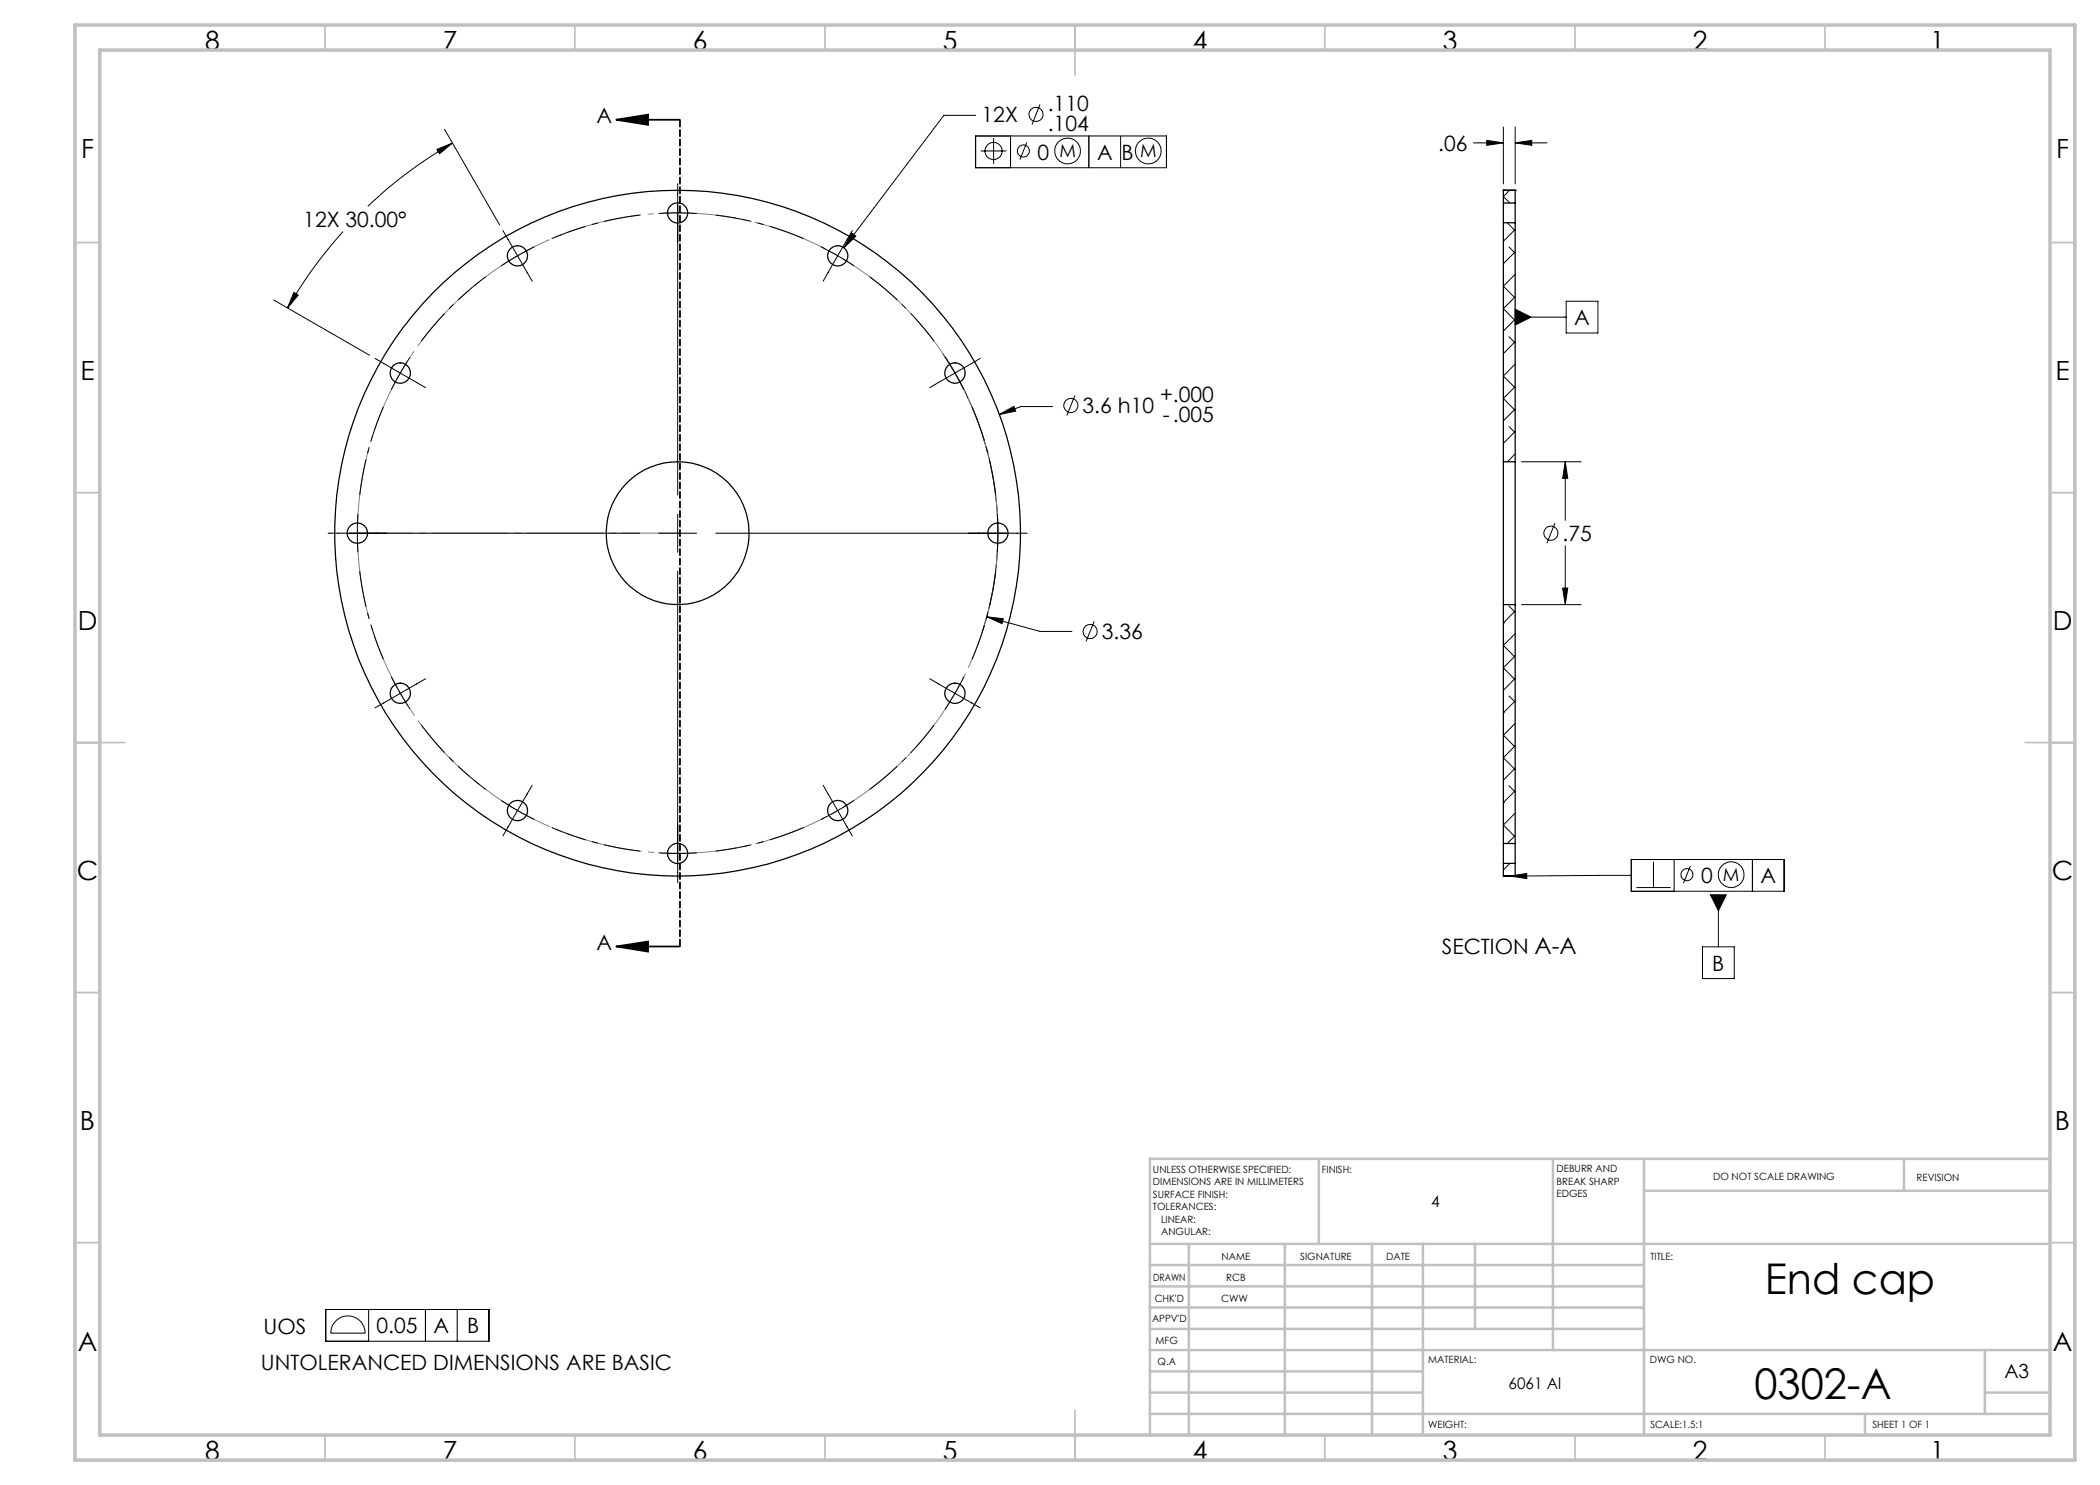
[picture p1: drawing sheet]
<svg xmlns="http://www.w3.org/2000/svg" width="420mm" height="297mm" viewBox="0 0 420 297" stroke-linecap="round" stroke-linejoin="round" font-family="sans-serif">
<g fill="none" stroke="#000" stroke-width=".2">
<path d="M87.4 29.9l3.1-1.3-2.6 2.2zM88.9 25.9l11 19.1M90.5 28.6a90.9 90.9 0 0 0-16.9 12.7M135.5 36.8v62.2M195.1 23.1h-6.3l-20 26.5M195.1 27.2h38.2v6.3h-38.2zM196.1 30.2h5.2M198.7 27.6v5.2M202.1 27.2v6.3M205.4 28.5l-1.4 3.4M208 20.9l-1.6 4M217.8 27.2v6.3"/>
<path d="M224.1 27.2v6.3M294.7 28.6h6M297.4 28.1l3.3 .5-3.3 .5zM300.7 25.4v11.4M301.9 38.1l-1.2 1.2 1.3 1.3M303 28.6l3.4-.5v1zM303 25.4v11.4M303 28.6h6.4M58.8 58.5l.9 .5-2.2 2.6zM68.6 46.3a88.7 88.7 0 0 0-11.1 15.3M100.6 46.1l2.9 5M103.5 51.1l-3.2 2.1"/>
<path d="M103.5 51.1l2.9 5.1M106.9 49.4l-3.4 1.7M131.7 42.7l2.9-.1 4.7 .1M164.2 49.4l3.3 1.7M167.5 51.1l3.3 2.1M167.5 51.1l-2.9 5.1M170.4 46.6l.8 .6-2.4 2.4zM170.5 46.1l-3 5M301.4 44.6l1.6 1.5M301.8 49.4l1.2 1.3M303 45.9l-2.3 2.4M303 50.4l-2.3 2.3"/>
<path d="M303 54.9l-2.3 2.4 2.2 2.2M303 59.4l-2.3 2.3 2.3 2.4M54.8 60l19.1 11M75 71.7l5 2.9M80 74.6l-1.8 3.4M80 74.6l5.1 2.9M82.1 71.4l-2.1 3.2M188.6 70.7a64 64 0 0 1 7.8 55.7M189 71.4l2.2 3.6 1.6 3M196 71.7l-10.1 5.8M215 79.1l-1.6 4M301.8 67.3l1.2 1.3"/>
<path d="M303 63.4h10.2M303 63.8l-2.3 2.4M303 68.3l-2.3 2.4M303 72.8l-2.3 2.4 2.2 2.2M303 77.3l-2.3 2.4 2.3 2.4M303 61.8l3.2 1.6-3.2 1.6zM313.2 60.3h6.4v6.3h-6.4zM199.8 82.9l3-1.6 .3 .9zM210.5 81.3h-6.3l-4.4 1.6M301.8 85.3l1.2 1.3M303 81.8l-2.3 2.4M303 86.3l-2.3 2.4"/>
<path d="M303 90.8l-1.5 1.6M304.3 92.4h11.9M313.1 92.4l.4 3.3h-1zM313.1 92.4v11.7M65.6 106.6h62.3M71.6 102.8l-.1 2.4 .1 5.3M131.7 106.6h7.6M135.5 102.8v7.7M135.5 114.3v62.2M143.2 106.6h62.2M199.5 102.8l.1 2.4-.1 5.3M311 104.6l-1.6 4.1"/>
<path d="M312.5 117.6h1l-.4 3.3zM313.1 109.1v11.8M78.2 135.3l1.8 3.4M80 138.7l2.1 3.2M80 138.7l-5 2.9M85.1 135.7l-5.1 3M185.9 135.7l10.1 5.9M192.8 135.3l-1.6 3-2.2 3.6M197.3 123.4l3.4 .4-.3 .9zM197.3 123.4l10.7 2.9h6.4M218.8 124.3l-1.6 4M300.7 124.6h.1"/>
<path d="M301.8 139.2l1.2 1.2M301.8 121.2l1.2 1.3M303 122.2l-2.3 2.4M303 126.7l-2.3 2.4 2.2 2.2M303 131.2l-2.3 2.4 2.3 2.4M303 135.7l-2.3 2.4M304.3 120.9h11.9M106.4 157.1l-2.9 5M164.6 157.1l2.9 5M300.7 142.6h.1M301.8 157.2l1.2 1.2M303 140.2l-2.3 2.4"/>
<path d="M303 144.7l-2.3 2.3 2.2 2.3M303 149.2l-2.3 2.3 2.3 2.4M303 153.6l-2.3 2.4M303 158.1l-2.3 2.4M100.3 160.1l3.2 2M103.5 162.1l3.4 1.8M103.5 162.1l-2.9 5.1M131.7 170.6l1.9 .1 5.7-.1M167.5 162.1l-3.3 1.8M167.5 162.1l3 5.1M170.8 160.1l-3.3 2M300.7 160.5h.1"/>
<path d="M301.8 175.1l.1 .1M302 172.7l-1.3 1.3M302 175.2l3.3-.5 .1 1zM303 162.6l-2.3 2.4 2.2 2.2M303 167.1l-1.6 1.6M326.2 171.9h30.6v6.4h-30.6zM326.2 175.1l-24.2 .1M327.3 177.5h6.8M330.7 172.4v5.1M334.8 171.9v6.4M338.1 173.2l-1.4 3.4M342.1 179h3.2l-1.6 3.1z"/>
<path d="M343.7 179v10.4M350.5 171.9v6.4M340.5 189.4h6.4v6.3h-6.4zM65.2 261.9h32.6v6.3h-32.6zM67.1 264.2a3.4 3.4 0 0 1 3.8-.8 3.4 3.4 0 0 1 2.1 3.2h-6.9a3.3 3.3 0 0 1 1-2.4zM73.7 261.9v6.3M85.1 261.9v6.3M91.4 261.9v6.3"/>
<circle cx="198.7" cy="30.2" r="1.71"/>
<circle cx="204.7" cy="30.2" r="1.2"/>
<circle cx="207.2" cy="22.9" r="1.41"/>
<circle cx="213.5" cy="30.2" r="2.57"/>
<circle cx="229.7" cy="30.2" r="2.57"/>
<circle cx="214.2" cy="81.1" r="1.41"/>
<circle cx="310.2" cy="106.6" r="1.41"/>
<circle cx="218" cy="126.3" r="1.4"/>
<circle cx="337.4" cy="174.9" r="1.2"/>
<circle cx="346.2" cy="174.9" r="2.57"/>
</g>
<path d="M123.3 24l6.3-1.1v2.1zM123.3 24h12.7M123.3 189.3l6.3-1v2zM123.3 189.3h12.7" fill="none" stroke="#000" stroke-width=".35"/>
<path d="M196.8 125.3a64.1 64.1 0 0 1-107.3 25.8 64.1 64.1 0 0 1 29.5-106.3 64.1 64.1 0 0 1 78.7 77.3l-.9 3.2" fill="none" stroke="#808080" stroke-width=".2" stroke-dasharray="15.2 1.3 1.3 1.3" stroke-dashoffset="6.4" stroke-linecap="butt"/>
<path d="M97.2 55.3a64.1 64.1 0 0 0-12.9 12.9M127.9 43a64.1 64.1 0 0 0-17.6 4.7M160.8 47.7a64 64 0 0 0-17.7-4.7M186.8 68.2a64.1 64.1 0 0 0-12.9-12.9M76.7 81.4a64 64 0 0 0-4.8 17.6M199.1 99a64 64 0 0 0-4.7-17.6M71.9 114.2a64.1 64.1 0 0 0 4.8 17.6M194.4 131.8a64 64 0 0 0 4.7-17.6M84.3 145a64.1 64.1 0 0 0 12.9 12.9M173.9 157.9a64.1 64.1 0 0 0 12.9-12.9M110.3 165.5a64 64 0 0 0 17.6 4.7M143.1 170.2a64 64 0 0 0 17.7-4.7" fill="none" stroke="#000" stroke-width=".2" stroke-dasharray="15.2 1.3 1.3 1.3" stroke-dashoffset="8" stroke-linecap="butt"/>
<path d="M136 23.9v165.4" fill="none" stroke="#000" stroke-width=".35" stroke-dasharray="1.3 .6" stroke-dashoffset="-.1"/>
<g fill="none" stroke="#c0c0c0" stroke-width=".35">
<path d="M65 5v5M115 5v5M165 5v5M215 5v10M265 5v5M315 5v5M365 5v5M15 48.5h5M410 48.5h5M15 98.5h5M410 98.5h5M15 148.5h10"/>
<path d="M405 148.5h10M15 198.5h5M410 198.5h5M15 248.5h5M410 248.5h5M65 287v5M115 287v5M165 287v5M215 282v10M265 287v5M315 287v5M365 287v5"/>
</g>
<g fill="none" stroke="#c0c0c0" stroke-width=".5">
<path d="M263.8 231.8v17M310.6 231.8v38.2M328.8 231.8v55.2M328.8 238.2h81.2M380.8 231.8v6.4M410 231.8h-180v55.2M230 248.8h180M230 257.3h98.8M230 253h98.8M237.8 248.8v38.2M257 248.8v38.2M274.4 248.8v38.2"/>
<path d="M284.6 248.8v38.2M295 248.8v17M230 265.8h98.8M230 261.5h98.8M230 278.5h54.6M230 274.3h54.6M230 270h180M397 278.5h13M397 270v12.8M230 282.8h180M373 282.8v4.2"/>
</g>
<path d="M15 5h400v287h-400zM20 10h390v277h-390z" fill="none" stroke="#c0c0c0" stroke-width=".7"/>
<path d="M135.5 106.6h-64" fill="none" stroke="#808080" stroke-width=".2" stroke-dasharray="15.2 1.3 1.3 1.3" stroke-dashoffset="4.2"/>
<g fill="#000">
<path d="M123.3 24l6.3-1.1v2.1zM123.3 189.3l6.3-1v2z"/>
<path d="M199.8 82.9l3.3-.7-.3-.9zM197.3 123.4l3.1 1.3 .3-.9zM87.4 29.9l3.1-1.3-2.6 2.2zM58.8 58.5l.9 .5-2.2 2.6zM170.4 46.6l-1.6 3 2.4-2.4zM297.4 28.1l3.3 .5-3.3 .5zM303 28.6l3.4-.5v1zM313.1 92.4l.4 3.3h-1zM312.5 117.6h1l-.4 3.3z"/>
<path d="M302 175.2l3.3-.5 .1 1zM303 61.8l3.2 1.6-3.2 1.6zM342.1 179l1.6 3.1 1.6-3.1z"/>
</g>
<g fill="none" stroke="#000" stroke-width=".25">
<path d="M300.7 38.1h.1M300.7 38.1h2.3M300.7 38.1v2.5M303 38.1h.1M303 38.1v2.5M300.7 40.6v4M300.7 40.6h2.3M300.7 44.6h2.3M300.7 44.6v47.8M303 40.6v4M303 44.6v47.8M300.7 92.4v28.5"/>
<path d="M300.7 92.4h2.3M303 92.4v28.5M300.7 120.9v47.8M300.7 120.9h2.3M303 120.9v47.8M300.7 175.2h.1M300.7 168.7v4M300.7 175.2h2.3M300.7 172.7h2.3M300.7 172.7v2.5M300.7 168.7h2.3M303 175.2h.1"/>
<path d="M303 168.7v4M303 172.7v2.5"/>
<circle cx="103.5" cy="51.2" r="2.03"/>
<circle cx="135.5" cy="42.6" r="2.02"/>
<circle cx="167.6" cy="51.2" r="2.02"/>
<circle cx="80" cy="74.6" r="2.04"/>
<circle cx="191" cy="74.6" r="2.04"/>
<circle cx="71.5" cy="106.6" r="2.04"/>
<circle cx="135.5" cy="106.6" r="68.6"/>
<circle cx="135.5" cy="106.6" r="14.3"/>
<circle cx="199.6" cy="106.6" r="2.04"/>
<circle cx="80" cy="138.7" r="2.03"/>
<circle cx="191" cy="138.7" r="2.03"/>
<circle cx="103.5" cy="162.1" r="2.03"/>
<circle cx="135.5" cy="170.7" r="2.02"/>
<circle cx="167.6" cy="162.1" r="2.02"/>
</g>
<g font-size="8.5">
<text x="353" y="258.8">End cap</text>
<text x="350.9" y="279.7">0302-A</text>
</g>
<g font-size="5.3">
<text x="41" y="9.9">8</text>
<text x="88.5" y="9.9">7</text>
<text x="138.5" y="9.9">6</text>
<text x="188.5" y="9.9">5</text>
<text x="238.5" y="9.9">4</text>
<text x="288.5" y="9.9">3</text>
<text x="338.5" y="9.9">2</text>
<text x="386" y="9.9">1</text>
<text x="16.2" y="31.7">F</text>
<text x="411.2" y="31.7">F</text>
<text x="16.1" y="75.9">E</text>
<text x="411.1" y="75.9">E</text>
<text x="15.5" y="125.9">D</text>
<text x="410.5" y="125.9">D</text>
<text x="15.4" y="175.9">C</text>
<text x="410.4" y="175.9">C</text>
<text x="16" y="225.9">B</text>
<text x="411" y="225.9">B</text>
<text x="15.5" y="270.2">A</text>
<text x="410.5" y="270.2">A</text>
<text x="41" y="291.9">8</text>
<text x="88.5" y="291.9">7</text>
<text x="138.5" y="291.9">6</text>
<text x="188.5" y="291.9">5</text>
<text x="238.5" y="291.9">4</text>
<text x="288.5" y="291.9">3</text>
<text x="338.5" y="291.9">2</text>
<text x="386" y="291.9">1</text>
</g>
<g font-size="4.2">
<text x="209.5" y="22.1">.110</text>
<text x="119.3" y="24.6">A</text>
<text x="196.3" y="24.4">12X</text>
<text x="209.5" y="26.2">.104</text>
<text x="207.5" y="31.9">0</text>
<text x="219.4" y="31.9">A</text>
<text x="224.3" y="31.9">B</text>
<text x="287.7" y="30.2">.06</text>
<text x="60.7" y="45.4">12X 30.00°</text>
<text x="314.9" y="65">A</text>
<text x="216.5" y="82.6">3.6 h10</text>
<text x="232" y="80.4">+.000</text>
<text x="232.6" y="84.5">-.005</text>
<text x="312.5" y="108.2">.75</text>
<text x="220.4" y="127.8">3.36</text>
<text x="340.2" y="176.7">0</text>
<text x="352.1" y="176.7">A</text>
<text x="119.3" y="190">A</text>
<text x="288.4" y="190.8">SECTION A-A</text>
<text x="342.5" y="194.1">B</text>
<text x="52.7" y="266.7">UOS</text>
<text x="75.3" y="266.6">0.05</text>
<text x="86.7" y="266.6">A</text>
<text x="93.4" y="266.6">B</text>
<text x="52.2" y="274">UNTOLERANCED DIMENSIONS ARE BASIC</text>
</g>
<text font-size="3.9" x="400.9" y="275.5">A3</text>
<g font-size="3.6">
<text x="211.9" y="31.5">M</text>
<text x="228" y="31.5">M</text>
<text x="344.6" y="176.2">M</text>
</g>
<g font-size="3.2">
<text x="286.2" y="241.4">4</text>
<text x="301.7" y="277.9">6061 Al</text>
</g>
<g font-size="2">
<text x="230.6" y="234.6">UNLESS OTHERWISE SPECIFIED:</text>
<text x="230.6" y="237.1">DIMENSIONS ARE IN MILLIMETERS</text>
<text x="230.6" y="239.6">SURFACE FINISH:</text>
<text x="264.4" y="234.6">FINISH:</text>
<text x="311.3" y="234.5">DEBURR AND</text>
<text x="311.3" y="237">BREAK SHARP</text>
<text x="311.3" y="239.5">EDGES</text>
<text x="342.6" y="236">DO NOT SCALE DRAWING</text>
<text x="383.3" y="236.2">REVISION</text>
<text x="230.6" y="242.1">TOLERANCES:</text>
<text x="232.2" y="244.6">LINEAR:</text>
<text x="232.2" y="247.1">ANGULAR:</text>
<text x="244.3" y="252">NAME</text>
<text x="260" y="251.9">SIGNATURE</text>
<text x="277.2" y="251.9">DATE</text>
<text x="330.1" y="251.9">TITLE:</text>
<text x="230.6" y="256.1">DRAWN</text>
<text x="245.2" y="256.1">RCB</text>
<text x="230.9" y="260.3">CHK'D</text>
<text x="244.2" y="260.3">CWW</text>
<text x="230.4" y="264.4">APPV'D</text>
<text x="231.1" y="268.8">MFG</text>
<text x="231.5" y="273">Q.A</text>
<text x="285.6" y="272.5">MATERIAL:</text>
<text x="330" y="272.5">DWG NO.</text>
<text x="285.6" y="285.5">WEIGHT:</text>
<text x="330.1" y="285.6">SCALE:1.5:1</text>
<text x="374.5" y="285.6">SHEET 1 OF 1</text>
</g>
</svg>
